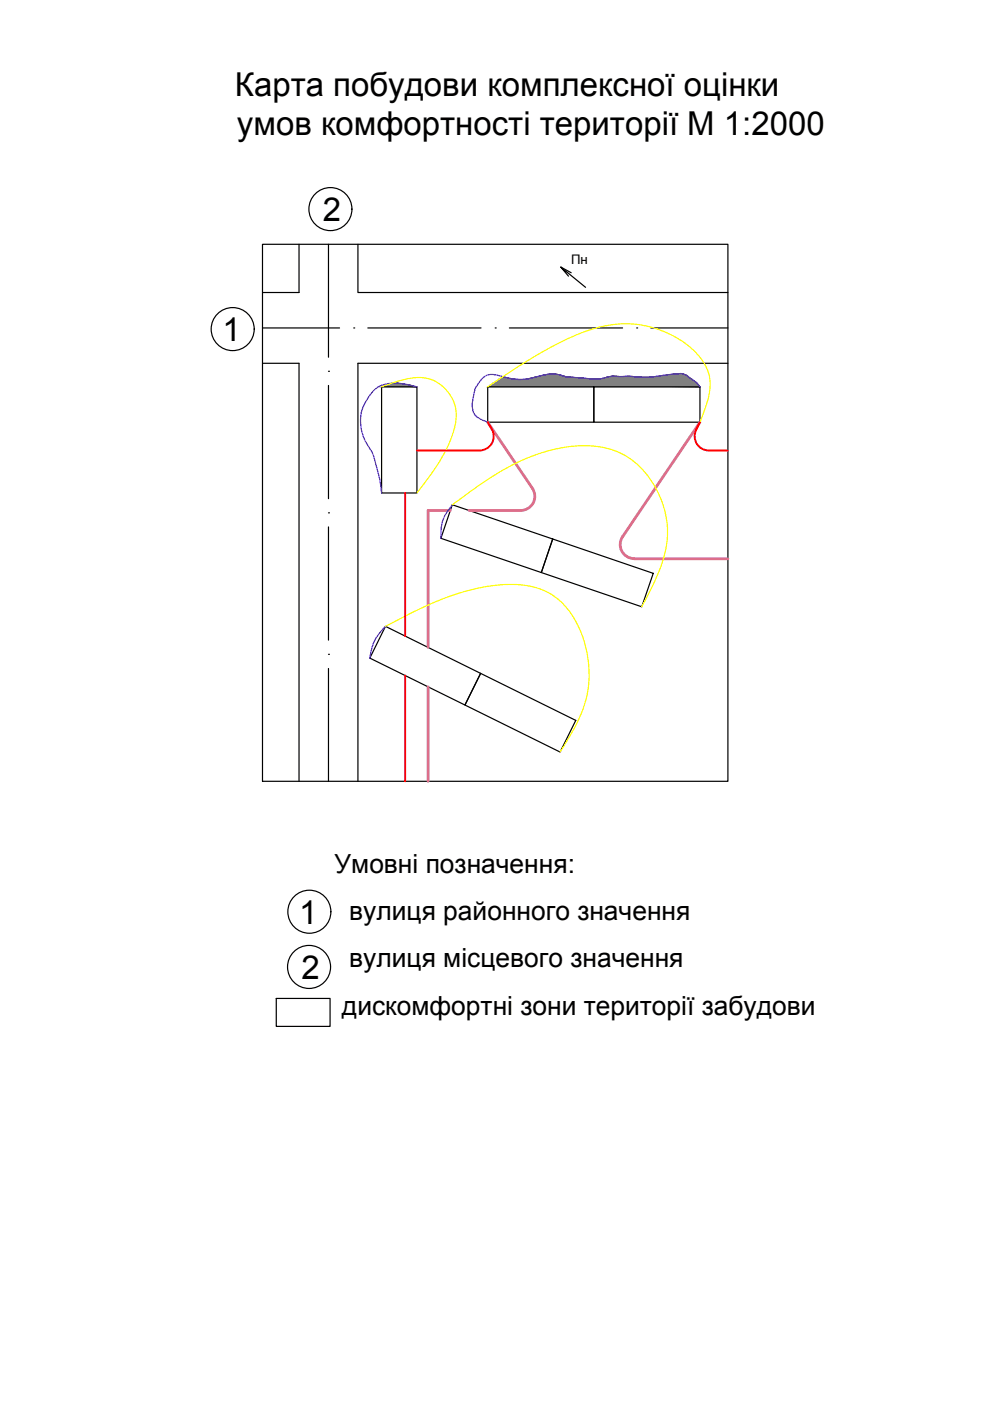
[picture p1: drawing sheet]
<svg xmlns="http://www.w3.org/2000/svg" width="210mm" height="297mm" viewBox="0 0 210 297" stroke-linecap="round" stroke-linejoin="round" font-family="sans-serif">
<g fill="none" stroke="#000" stroke-width=".25">
<path d="M63.4 51.8v10.2h-7.7M69.6 51.8v23.9M75.9 51.8v10.2h78.4M118.9 56.6l2.2 1.2M120.5 58.5l-1.6-1.9 5.2 4.3M55.7 77h7.7v88.7M55.7 69.5h16.3M69.6 78.7h.1M75 69.5h.1M78 69.5h24M105 69.5h.1M108 69.5h24"/>
<path d="M135 69.5h.1M138 69.5h16.3M154.3 77h-78.4v88.7M69.6 81.7v24M69.6 108.7h.1M69.6 111.7v24M69.6 138.7h.1M69.6 141.7v24"/>
</g>
<g fill="#808080" stroke="#808080" stroke-width=".21">
<path d="M83.2 81.3h1.2z"/>
<path d="M143.1 79.3h1.7z"/>
<path d="M116.8 79.3h.8z"/>
<path d="M129.8 79.8h.4z"/>
<path d="M132.9 79.8h.8z"/>
<path d="M137.6 80h8.5z"/>
<path d="M126.7 80.3h19.9z"/>
<path d="M83.2 81.3h1.3zM83 81.3h1.5z"/>
<path d="M83 81.3h2.1zM82.9 81.3h2.2z"/>
<path d="M82.9 81.3l2.9 .1zM82.6 81.4h3.2z"/>
<path d="M82.6 81.4l4.5 .3-1.3-.3zM81.8 81.7l.8-.3 4.5 .3z"/>
<path d="M81.8 81.7l6.6 .3-1.3-.3zM80.9 82l.9-.3 6.6 .3z"/>
<path d="M116.8 79.3h.8zM116.7 79.3h.9z"/>
<path d="M143.1 79.3h1.8zM142.9 79.3h2z"/>
<path d="M142.9 79.3l2.1 .1zM142.5 79.4h2.5z"/>
<path d="M116.7 79.3l1.3 .1zM116.3 79.4h1.7z"/>
<path d="M116.3 79.4h2zM115.9 79.4h2.4z"/>
<path d="M115.9 79.4h2.5zM115.8 79.4h2.6z"/>
<path d="M142.5 79.4l2.8 .1zM141.5 79.5h3.8z"/>
<path d="M141.5 79.5h3.8zM141.3 79.5h4z"/>
<path d="M115.8 79.4l3.1 .2-.5-.2zM115.1 79.6l.7-.2 3.1 .2z"/>
<path d="M141.3 79.5l4.3 .1-.3-.1zM140.4 79.6l.9-.1 4.3 .1z"/>
<path d="M115.1 79.6l4.1 .1zM114.7 79.7h4.5z"/>
<path d="M129.8 79.8h.9zM129.6 79.8h1.1z"/>
<path d="M129.6 79.8h1.2zM129.5 79.8h1.3z"/>
<path d="M132.9 79.8h1.3zM132.2 79.8h2z"/>
<path d="M129.5 79.8h1.8zM129.4 79.8h1.9z"/>
<path d="M132.2 79.8h2.1zM131.5 79.8h2.8z"/>
<path d="M129.4 79.8h2.1zM129.3 79.8h2.2z"/>
<path d="M129.3 79.8l5.2 .1zM129.2 79.9h5.3z"/>
<path d="M129.2 79.9h6.1zM128.9 79.9h6.4z"/>
<path d="M140.4 79.6l5.6 .3-.4-.3zM138.3 79.9l2.1-.3 5.6 .3z"/>
<path d="M114.7 79.7l5.4 .2-.9-.2zM113.6 79.9l1.1-.2 5.4 .2z"/>
<path d="M128.9 79.9l7.1 .1zM128.7 80h7.3z"/>
<path d="M113.6 79.9l7.5 .1zM113.4 80h7.7z"/>
<path d="M138.3 79.9l7.8 .1zM137.6 80h8.5zM137.5 80h8.6z"/>
<path d="M137.5 80h8.6zM136.9 80h9.2z"/>
<path d="M128.7 80h8zM128.6 80h8.1z"/>
<path d="M113.4 80h8.2zM113.3 80h8.3z"/>
<path d="M136.9 80h9.2zM136.8 80h9.3z"/>
<path d="M128.6 80h8.2zM128.6 80h8.2z"/>
<path d="M128.6 80l17.5 .1zM128.4 80.1h17.7z"/>
<path d="M106.6 79.9l.9 .2zM106.3 80.1l.3-.2 .9 .2z"/>
<path d="M113.3 80l9.8 .1zM112.8 80.1h10.3z"/>
<path d="M112.8 80.1l11.1 .1zM112.6 80.2h11.3z"/>
<path d="M128.4 80.1l18 .1-.3-.1zM127.7 80.2l.7-.1 18 .1z"/>
<path d="M112.6 80.2l12 .1zM112.2 80.3h12.4z"/>
<path d="M106.3 80.1l2.1 .2zM106 80.3l.3-.2 2.1 .2z"/>
<path d="M127.7 80.2l18.8 .1zM127.3 80.3h19.2z"/>
<path d="M112.2 80.3h13.2zM111.8 80.3h13.6z"/>
<path d="M127.3 80.3h19.3zM126.9 80.3h19.7z"/>
<path d="M126.9 80.3h19.7zM126.7 80.3h19.9zM126.4 80.3h20.2z"/>
<path d="M111.8 80.3h14.2zM111.7 80.3h14.3z"/>
<path d="M126.4 80.3l20.2 .1zM126.2 80.4h20.4z"/>
<path d="M111.7 80.3l14.5 .1zM111.6 80.4h14.6z"/>
<path d="M106 80.3l3.2 .1zM105.8 80.4l.2-.1 3.2 .1z"/>
<path d="M111.6 80.4l35.1 .1zM110.9 80.5h35.8z"/>
<path d="M105.8 80.4l4.1 .1zM105.8 80.5h4.1z"/>
<path d="M110.9 80.5h35.9zM110.1 80.5h36.7z"/>
<path d="M105.8 80.5h4.3zM105.7 80.5h4.4z"/>
<path d="M105.7 80.5l41.4 .2-.3-.2zM105.4 80.7l.3-.2 41.4 .2z"/>
<path d="M105.4 80.7l42.2 .4-.5-.4zM104.8 81.1l.6-.4 42.2 .4z"/>
<path d="M104.8 81.1l43 .2-.2-.2zM104.5 81.3l.3-.2 43 .2z"/>
<path d="M104.5 81.3l43.5 .2-.2-.2zM104.1 81.5l.4-.2 43.5 .2z"/>
<path d="M104.1 81.5l44.3 .5-.4-.5zM103.4 82l.7-.5 44.3 .5z"/>
</g>
<path d="M80.9 82h7.5v22.5h-7.5zM103.4 82h22.5v7.5h-22.5zM125.9 82h22.5v7.5h-22.5zM95.9 107l21.3 7.3-2.4 7.1-21.3-7.3zM117.2 114.3l21.3 7.3-2.4 7.1-21.3-7.3zM81.7 132.8l20.2 10-3.3 6.7-20.2-10zM101.9 142.8l20.2 9.9-3.3 6.7-20.2-9.9z" fill="none" stroke="#000" stroke-width=".25"/>
<!-- layer: 0 -->
<g fill="none" stroke="#000" stroke-width=".25">
<path d="M55.7 51.8h98.6v113.9h-98.6zM58.6 211.7h11.4v5.9h-11.4z"/>
<circle cx="70.1" cy="44.3" r="4.6"/>
<circle cx="49.3" cy="69.8" r="4.6"/>
<circle cx="65.6" cy="193.3" r="4.6"/>
<circle cx="65.5" cy="205" r="4.6"/>
</g>
<path d="M103.4 89.5l9.5 14.1a3 3 0 0 1-2.5 4.6h-11M148.4 89.5l-16.4 24.3M95.5 108.2h-4.7v29.1M132 113.8a3 3 0 0 0 2.5 4.6l19.8 .1M90.8 145.6v20.1" fill="none" stroke="#dd6e8a" stroke-width=".59"/>
<path d="M88.4 82a11.2 11.2 0 0 0-8-.1 9 9 0 0 0-2.2 12.8l.5 .9a36.5 36.5 0 0 1 2.2 8.9M148.4 82a9.6 9.6 0 0 0-3.4-2.6l-.6-.2-3.1 .3a20.7 20.7 0 0 1-7.6 .3h-1.5a10.7 10.7 0 0 0-4.9 .5l-1.1 .1-6.1-.5a8.3 8.3 0 0 0-6.4 0 11.8 11.8 0 0 1-7.8-.2 3.3 3.3 0 0 0-4.4 1.5 5.7 5.7 0 0 0-1.3 3.9 3.2 3.2 0 0 0 2.2 4l1 .4M95.9 107a8.8 8.8 0 0 0-2.4 7.1M81.7 132.8a10.2 10.2 0 0 0-3.3 6.7" fill="none" stroke="#3f00ff" stroke-width=".25"/>
<path d="M80.9 82a22.6 22.6 0 0 1 8-2 8.3 8.3 0 0 1 7.2 11.5 35.6 35.6 0 0 1-6.2 11.1l-1.5 1.9M103.4 82a100.6 100.6 0 0 1 19.8-11.4 22.2 22.2 0 0 1 22 2.1 11.5 11.5 0 0 1 5.3 7.6 13.9 13.9 0 0 1-1.3 7.2l-.8 2M95.9 107a73.8 73.8 0 0 1 13.7-8.9 31.3 31.3 0 0 1 17.6-3.4 16 16 0 0 1 12 9.1 19.1 19.1 0 0 1 .6 17.2l-1.5 3.3-2.2 4.4M81.7 132.8a80.2 80.2 0 0 1 16.6-7.3 31.3 31.3 0 0 1 14.1-1.2 13.9 13.9 0 0 1 10.2 8.4 23.1 23.1 0 0 1-1.5 22.8l-2.3 3.9" fill="none" stroke="#ff0" stroke-width=".25"/>
<!-- layer: 0 -->
<path d="M103.4 89.5a4.6 4.6 0 0 1 1.2 3.5 3 3 0 0 1-2.9 2.5h-13.3M147.6 91.2a3 3 0 0 0 2.7 4.3h4M148.4 89.5l-.8 1.7M85.9 104.5v30.4M85.9 143.2v22.5" fill="none" stroke="#f00" stroke-width=".4"/>
<g font-size="7">
<text x="49.8" y="20.3">Карта побудови комплексної оцінки</text>
<text x="50.2" y="28.6">умов комфортності території М 1:2000</text>
<text x="68.5" y="46.9">2</text>
<text x="47.2" y="72.3">1</text>
<text x="63.4" y="195.9">1</text>
<text x="64" y="207.6">2</text>
</g>
<g font-size="5.6">
<text x="70.9" y="185.1">Умовні позначення:</text>
<text x="74.1" y="195.1">вулиця районного значення</text>
<text x="74.1" y="205.1">вулиця місцевого значення</text>
<text x="72.5" y="215.2">дискомфортні зони території забудови</text>
</g>
<text font-size="2.8" x="121.1" y="56.1">Пн</text>
</svg>
